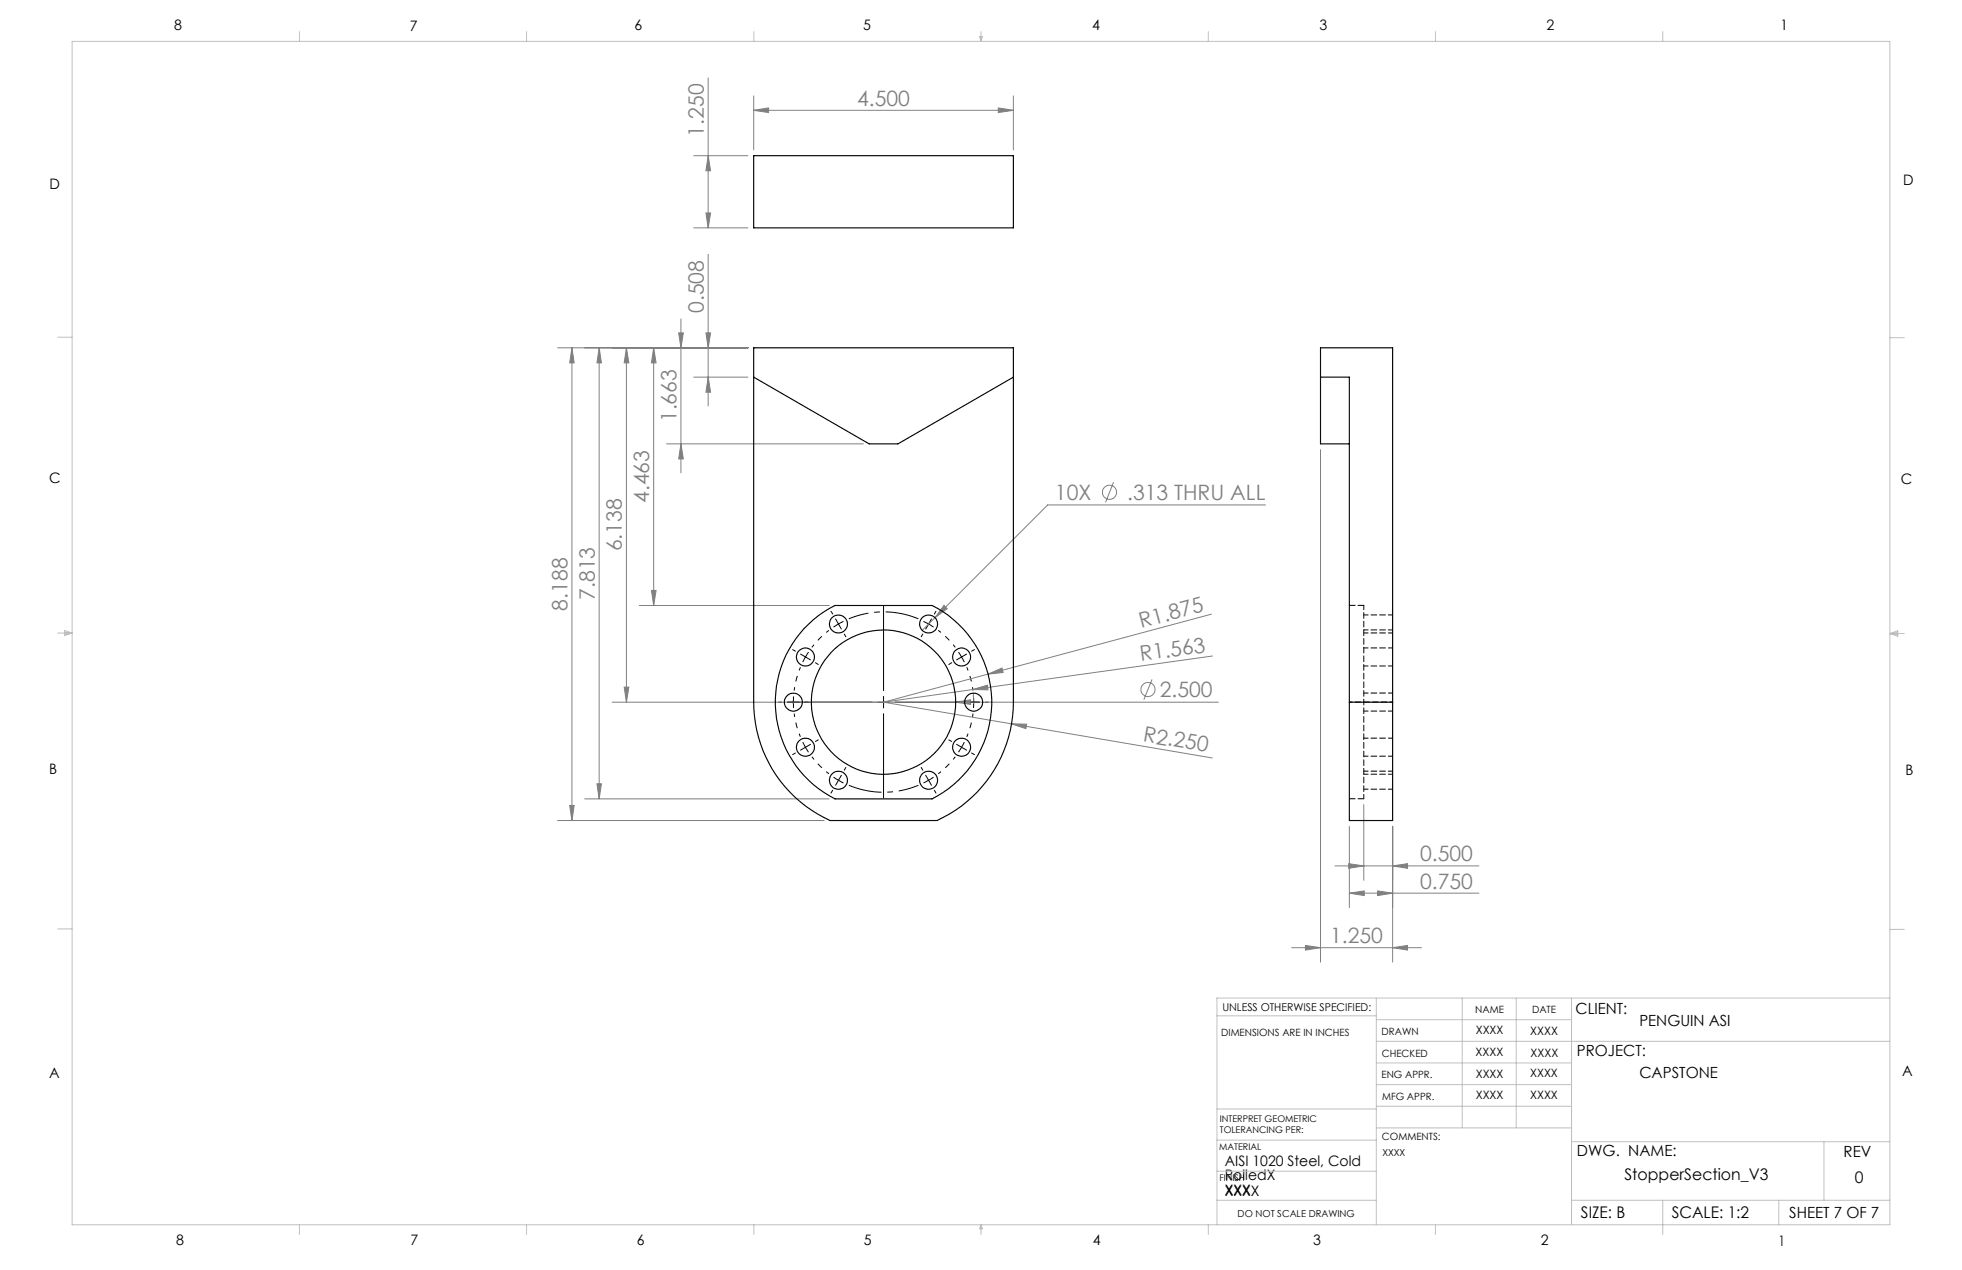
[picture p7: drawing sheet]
<svg xmlns="http://www.w3.org/2000/svg" width="432mm" height="279mm" viewBox="0 0 432 279" stroke-linecap="round" stroke-linejoin="round" font-family="sans-serif">
<g fill="none" stroke="#808080" stroke-width=".22">
<path d="M155.9 17.1v33M152.7 34.3h11.9M155.9 34.3l.5 3.3h-1zM165.9 24.3l3.3-.6v1.1zM165.9 21.1v11.9M165.9 24.3h57.1M219.7 23.7l3.3 .6-3.3 .5zM223 21.1v11.9M152.7 50.1h11.9M155.4 46.8h1l-.5 3.3zM155.9 56v33.3M122.7 76.5h41.9"/>
<path d="M125.9 76.5l.5 3.3h-1zM125.9 76.5v104M131.9 76.5l.5 3.3h-1zM131.9 76.5v99.3M137.9 76.5l.5 3.3h-1zM137.9 76.5v78M143.9 76.5l.5 3.3h-1zM143.9 76.5v56.7M149.4 73.2h1l-.5 3.3zM149.9 70.2v33.8M155.4 73.2h1l-.5 3.3zM146.7 97.6h43.3"/>
<path d="M149.9 97.6l.5 3.4h-1zM152.7 83h11.9M155.9 83l.5 3.3h-1zM290.6 98.9v112.8M245.1 106.1l-1.8 4.4M278.5 111.1h-47.9l-24.8 24.8M140.7 133.2h41.8M143.4 129.9h1l-.5 3.3zM205.8 135.9l-2.8 2.8M207.8 133.2l.7 .7-2.7 2zM266.6 135.1l-72.1 19.4M137.4 151.2h1l-.5 3.3z"/>
<path d="M194.5 154.5l72.3 12.3M210.3 154.5l3.3-.5v1zM214.1 151.7l-19.6 2.8M214.1 151.7l3.2-1 .2 1.1zM214.2 152.5l.1 2.3M217.5 148.3l3-1.3 .3 1zM222.6 159.2l3.4 .1-.2 1zM253.5 149.5l-1.8 4.4M266.8 144.3l-52.7 7.4M268.1 154.5h-133.4M125.4 177.2h1l-.5 3.3zM128.7 175.8h53.8"/>
<path d="M131.4 172.4h1l-.5 3.4zM300.1 177v16.7M122.7 180.5h58.7M293.8 190.5h31.7M296.8 190l3.3 .5-3.3 .5zM297 196.5l3.2-.5v1zM297 181.8v17.9M297 196.5h28.5M303.2 196l3.3 .5-3.3 .5zM306.5 190.5l3.3-.5v1zM306.5 181.8v29.9M284.3 208.5h28.5"/>
<path d="M287.3 208l3.3 .5-3.3 .5zM306.5 208.5l3.3-.5v1z"/>
<circle cx="244.2" cy="108.3" r="1.55"/>
<circle cx="252.7" cy="151.7" r="1.55"/>
</g>
<path d="M182.4 138.7a19.8 19.8 0 0 0-3.7 3.7M174.8 157a19.9 19.9 0 0 0 1.4 5.1M176.2 146.8a19.8 19.8 0 0 0-1.4 5.1M210.2 142.4a19.8 19.8 0 0 0-3.7-3.7M214.1 151.9a19.9 19.9 0 0 0-1.3-5.1M178.7 166.5a19.8 19.8 0 0 0 3.7 3.7M206.5 170.2a19.8 19.8 0 0 0 3.7-3.7M212.8 162.1a19.8 19.8 0 0 0 1.3-5.1" fill="none" stroke="#000" stroke-width=".22" stroke-dasharray="15.2 1.3 1.3 1.3" stroke-dashoffset="14.5" stroke-linecap="butt"/>
<path d="M202.1 136.1a19.8 19.8 0 0 0-15.3 0M186.8 172.8a19.8 19.8 0 0 0 15.3 0" fill="none" stroke="#000" stroke-width=".22" stroke-dasharray="15.2 1.3 1.3 1.3" stroke-dashoffset="7.8" stroke-linecap="butt"/>
<g fill="none" stroke="#000" stroke-width=".22">
<path d="M182.9 134.5l.4 .6M183.9 136.2l.6 1.1M184.5 137.3l-1.1 .7M184.5 137.3l.7 1.1M185.6 136.7l-1.1 .6M185.8 139.5l.4 .6M194.5 133.4v18.5M203.1 139.5l-.4 .6M203.2 136.7l1.2 .6M204.4 137.3l1.1 .7M204.4 137.3l-.7 1.1M205 136.2l-.6 1.1"/>
<path d="M206 134.5l-.4 .6M171.3 154.5h.7M173.3 154.5h18.6M174.4 142.9l.6 .4M174.7 153.2v2.6M176.2 143.9l2.2 1.3M177.9 143.5l-1.2 2.2M179.5 145.8l.6 .4M193.2 154.5h2.5M194.5 153.2v2.6M194.5 157v18.6M197 154.5h18.5"/>
<path d="M209.4 145.8l-.6 .4M211 143.5l1.2 2.2M212.7 143.9l-2.2 1.3M214.2 153.2v2.6M214.5 142.9l-.7 .4M216.8 154.5h.8M175 165.7l-.6 .3M176.7 163.3l1.2 2.2M178.4 163.8l-2.2 1.2M180.1 162.8l-.6 .3M183.3 173.8l-.4 .7M183.4 171l2.2 1.3"/>
<path d="M185.2 170.6l-1.3 2.2M186.2 168.8l-.4 .6M202.7 168.8l.4 .6M203.7 170.6l1.3 2.2M205.5 171l-2.3 1.3M205.6 173.8l.4 .7M208.8 162.8l.6 .3M210.5 163.8l2.2 1.2M212.2 163.3l-1.2 2.2M213.8 165.7l.7 .3"/>
</g>
<g fill="none" stroke="#c0c0c0" stroke-width=".22">
<path d="M15.9 9.1h400v260.4h-400zM65.9 6.9v2.2M115.9 6.9v2.2M165.9 6.9v2.2M215.6 8h.6l-.3 1.1zM215.7 8l.2 1.1M215.9 6.9v2.2M216 8l-.1 1.1M265.9 6.9v2.2M315.9 6.9v2.2M365.9 6.9v2.2M12.7 74.2h3.2"/>
<path d="M415.9 74.3h3.2M12.7 139.3h3.2M14.2 139.1l1.7 .2M14.2 138.7l1.7 .6-1.7 .5zM15.9 139.3l-1.7 .3M415.9 139.4h3.2M415.9 139.4l1.8-.6v1.2zM415.9 139.4l1.8 .3M417.7 139.2l-1.8 .2M12.7 204.4h3.2M302.9 219.6v49.9M321.8 219.6v28.5"/>
<path d="M333.7 219.6v28.5M345.9 219.6v49.9M415.9 204.5h3.2M415.9 219.6h-148.1v49.9M267.8 223.5h35.1M302.9 229.1h113M302.9 233.9h43M302.9 224.3h43M302.9 238.6h43M267.8 257.7h35.1M267.8 250.8h35.1M267.8 244h35.1"/>
<path d="M302.9 248.1h43M302.9 243.4h43M345.9 251.2h70M401.4 251.2v12.9M65.9 269.5v2.1M115.9 269.5v2.1M165.9 269.5v2.1M215.9 269.5v2.1M215.9 269.5l.3 .8h-.6zM265.9 269.5v2.1M267.8 264.1h35.1M315.9 269.5v2.1"/>
<path d="M345.9 264.1h70M365.9 264.1v7.5M391.5 264.1v5.4"/>
</g>
<g fill="#808080">
<path d="M207.8 133.2l.7 .7-2.7 2z"/>
<path d="M214.1 151.7l3.2-1 .2 1.1z"/>
<path d="M217.5 148.3l3-1.3 .3 1z"/>
<path d="M222.6 159.2l3.4 .1-.2 1z"/>
<path d="M210.3 154.5l3.3-.5v1z"/>
<path d="M219.7 23.7l3.3 .6-3.3 .5zM165.9 24.3l3.3-.6v1.1z"/>
<path d="M306.5 190.5l3.3-.5v1zM296.8 190l3.3 .5-3.3 .5zM303.2 196l3.3 .5-3.3 .5zM297 196.5l3.2-.5v1zM306.5 208.5l3.3-.5v1zM287.3 208l3.3 .5-3.3 .5z"/>
<path d="M155.4 73.2h1l-.5 3.3zM155.9 83l.5 3.3h-1z"/>
<path d="M149.4 73.2h1l-.5 3.3zM149.9 97.6l.5 3.4h-1zM137.9 76.5l.5 3.3h-1zM137.4 151.2h1l-.5 3.3zM143.9 76.5l.5 3.3h-1zM143.4 129.9h1l-.5 3.3zM125.9 76.5l.5 3.3h-1zM125.4 177.2h1l-.5 3.3zM131.9 76.5l.5 3.3h-1zM131.4 172.4h1l-.5 3.4zM155.9 34.3l.5 3.3h-1zM155.4 46.8h1l-.5 3.3z"/>
</g>
<g fill="none" stroke="#000" stroke-width=".25">
<path d="M165.9 34.3h57.1v15.8h-57.1zM165.9 76.5h57.1v78a28.7 28.7 0 0 1-16.8 26h-23.5a28.5 28.5 0 0 1-16.8-26zM165.9 83l25.4 14.6h6.3l25.4-14.6M290.6 83h6.4v71.5M297 97.6h-6.4v-21.1h15.9v78M177 138.3l1-1a21.4 21.4 0 0 1 5.8-4.1h21.3a23.8 23.8 0 0 1 13.2 21.3 23.8 23.8 0 0 1-13.2 21.3h-21.3a23.9 23.9 0 0 1-6.8-37.5zM297 154.5v26h9.5v-26M297 154.5h9.5"/>
<circle cx="184.5" cy="137.3" r="1.99"/>
<circle cx="204.4" cy="137.3" r="1.98"/>
<circle cx="174.6" cy="154.5" r="1.99"/>
<circle cx="177.3" cy="144.6" r="1.98"/>
<circle cx="194.5" cy="154.5" r="15.9"/>
<circle cx="211.6" cy="144.6" r="1.98"/>
<circle cx="214.3" cy="154.5" r="1.99"/>
<circle cx="177.3" cy="164.4" r="1.99"/>
<circle cx="184.5" cy="171.7" r="2"/>
<circle cx="204.4" cy="171.7" r="1.99"/>
<circle cx="211.6" cy="164.4" r="1.99"/>
</g>
<g fill="none" stroke="#000" stroke-width=".22" stroke-dasharray="1.3 .6" stroke-dashoffset=".3">
<path d="M300.1 139.3h6.4M306.5 138.6h-6.4M306.5 135.3h-6.4M300.1 156.4h6.4M300.1 146.5h6.4M306.5 152.5h-6.4M306.5 142.5h-6.4M300.1 175.7v-42.5M300.1 166.4h6.4M300.1 170.3h6.4M300.1 173.6h6.4M306.5 162.4h-6.4"/>
<path d="M306.5 169.7h-6.4"/>
</g>
<path d="M300.1 133.2h-3.1M300.1 175.7h-3.1" fill="none" stroke="#000" stroke-width=".22" stroke-dasharray="1.3 .6"/>
<path d="M306.5 154.5h-9.5" fill="none" stroke="#000" stroke-width=".22" stroke-dasharray="1.3 .6" stroke-dashoffset=".6"/>
<g font-size="4.7" fill="#808080">
<text x="188.6" y="23.2">4.500</text>
<text x="154.9" y="30.1" transform="rotate(-90 154.9 30.1)">1.250</text>
<text x="154.9" y="68.9" transform="rotate(-90 154.9 68.9)">0.508</text>
<text x="148.9" y="92.9" transform="rotate(-90 148.9 92.9)">1.663</text>
<text x="142.9" y="110.7" transform="rotate(-90 142.9 110.7)">4.463</text>
<text x="232.2" y="110">10X</text>
<text x="248.1" y="110">.313 THRU ALL</text>
<text x="136.9" y="121.3" transform="rotate(-90 136.9 121.3)">6.138</text>
<text x="130.9" y="131.9" transform="rotate(-90 130.9 131.9)">7.813</text>
<text x="124.9" y="134.3" transform="rotate(-90 124.9 134.3)">8.188</text>
<text x="251.2" y="138.2" transform="rotate(-15 251.2 138.2)">R1.875</text>
<text x="251.1" y="145.5" transform="rotate(-8 251.1 145.5)">R1.563</text>
<text x="255.2" y="153.4">2.500</text>
<text x="251.4" y="163.1" transform="rotate(10 251.4 163.1)">R2.250</text>
<text x="312.6" y="189.5">0.500</text>
<text x="312.6" y="195.5">0.750</text>
<text x="292.7" y="207.5">1.250</text>
</g>
<g font-size="3.5">
<text x="357.5" y="259.6">StopperSection_V3</text>
<text x="408.2" y="260.2">0</text>
<text x="347.9" y="268">SIZE: B</text>
<text x="367.9" y="268">SCALE: 1:2</text>
</g>
<g font-size="3.4">
<text x="346.8" y="223.1">CLIENT:</text>
<text x="360.8" y="225.8">PENGUIN ASI</text>
<text x="347.1" y="232.3">PROJECT:</text>
<text x="360.8" y="237.1">CAPSTONE</text>
<text x="347.1" y="254.2">DWG. NAME:</text>
<text x="405.7" y="254.5">REV</text>
<text x="393.8" y="267.9">SHEET 7 OF 7</text>
</g>
<g font-size="3.2">
<text x="38.3" y="6.7">8</text>
<text x="90.2" y="6.7">7</text>
<text x="139.7" y="6.5">6</text>
<text x="190" y="6.5">5</text>
<text x="240.4" y="6.5">4</text>
<text x="290.4" y="6.7">3</text>
<text x="340.4" y="6.5">2</text>
<text x="391.9" y="6.7">1</text>
<text x="10.9" y="41.6">D</text>
<text x="418.9" y="40.7">D</text>
<text x="10.9" y="106.3">C</text>
<text x="418.4" y="106.4">C</text>
<text x="10.8" y="170.2">B</text>
<text x="419.4" y="170.6">B</text>
<text x="10.8" y="237.2">A</text>
<text x="418.6" y="236.8">A</text>
<text x="269.6" y="256.5">AISI 1020 Steel, Cold</text>
<text x="269.6" y="259.6">RolledX</text>
<text x="269.6" y="262.8">XXX</text>
<text x="269.6" y="263.2">XXXX</text>
<text x="38.8" y="273.8">8</text>
<text x="90.4" y="273.8">7</text>
<text x="140.2" y="273.8">6</text>
<text x="190.1" y="273.9">5</text>
<text x="240.5" y="273.8">4</text>
<text x="289" y="273.9">3</text>
<text x="339.1" y="273.8">2</text>
<text x="391.4" y="274.1">1</text>
</g>
<g font-size="2.5">
<text x="324.8" y="227.6">XXXX</text>
<text x="336.8" y="227.7">XXXX</text>
<text x="324.8" y="232.3">XXXX</text>
<text x="336.8" y="232.5">XXXX</text>
<text x="324.8" y="237.1">XXXX</text>
<text x="336.8" y="237">XXXX</text>
<text x="324.8" y="241.9">XXXX</text>
<text x="336.8" y="241.8">XXXX</text>
</g>
<text font-size="2.4" x="269" y="222.4">UNLESS OTHERWISE SPECIFIED:</text>
<g font-size="2.2">
<text x="268.8" y="228">DIMENSIONS ARE IN INCHES</text>
<text x="304.1" y="227.7">DRAWN</text>
<text x="324.7" y="222.9">NAME</text>
<text x="337.2" y="222.9">DATE</text>
<text x="304.1" y="232.6">CHECKED</text>
<text x="304" y="237.2">ENG APPR.</text>
<text x="304.2" y="241.9">MFG APPR.</text>
<text x="304.1" y="250.9">COMMENTS:</text>
</g>
<g font-size="2.1">
<text x="304.2" y="254.3">XXXX</text>
<text x="272.4" y="267.8">DO NOT SCALE DRAWING</text>
</g>
<g font-size="2">
<text x="268.5" y="246.8">INTERPRET GEOMETRIC</text>
<text x="268.5" y="249.4">TOLERANCING PER:</text>
<text x="268.3" y="252.9">MATERIAL</text>
<text x="268.4" y="259.7">FINISH</text>
</g>
</svg>
